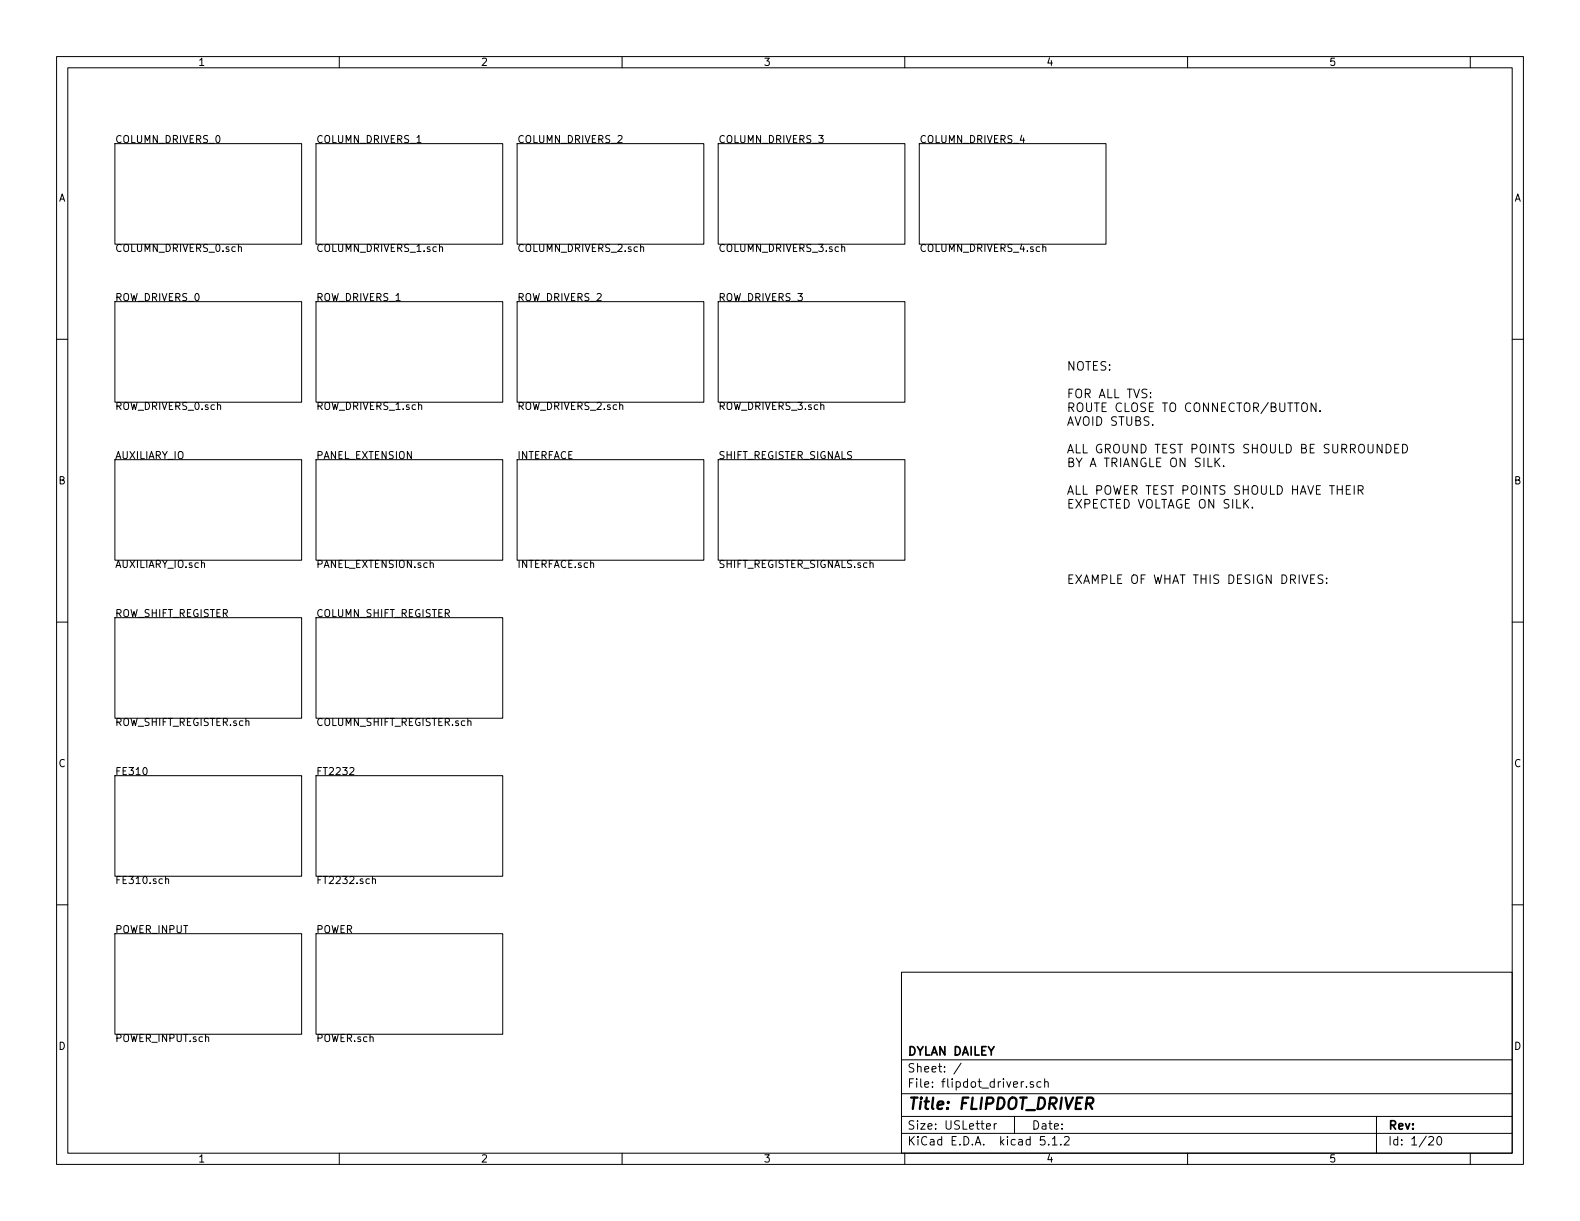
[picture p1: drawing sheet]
<svg xmlns="http://www.w3.org/2000/svg" width="279mm" height="216mm" viewBox="0 0 279 216" stroke-linecap="round" stroke-linejoin="round" font-family="sans-serif">
<g fill="none" stroke="#000" stroke-width=".18">
<path d="M10 10h259.4v195.9h-259.4zM12 12h255.4v191.9h-255.4zM60 10v2M110 10v2M160 10v2M210 10v2M260 10v2M20.3 25.4h33v17.8h-33zM55.9 25.4h33v17.8h-33zM91.4 25.4h33.1v17.8h-33.1zM127 25.4h33v17.8h-33zM162.6 25.4h33v17.8h-33z"/>
<path d="M10 60h2M20.3 53.3h33v17.8h-33zM42.2 43.8l.1-.2 .3 .1 .1 .8M55.9 53.3h33v17.8h-33zM77.7 43.8l.2-.2 .3 .1 .1 .8M91.4 53.3h33.1v17.8h-33.1zM113.3 43.8l.2-.2 .3 .1v.8M127 53.3h33v17.8h-33zM148.8 43.8l.2-.2 .3 .1 .1 .8M184.4 43.8l.2-.2 .3 .1v.8M267.4 60h2M203.5 70.2v.1"/>
<path d="M203.5 69.4v.1M232.7 71.2v1.6l-.8-1.6v1.6M233.4 72.6v.2M246.6 79.3h.5M247.4 78.6h-.8v1.5h.8M248 78.6a.77 .77 0 0 1 .9 .7 .77 .77 0 0 1-.9 .8zM20.3 81.3h33v17.8h-33zM35.6 99.6l.2-.1 .3 .1 .1 .8M55.9 81.3h33v17.8h-33zM91.4 81.3h33.1v17.8h-33.1zM127 81.3h33v17.8h-33zM214.9 81v1.5"/>
<path d="M215.1 81.6l.6 .9M215.7 81l-.8 .9M216.4 82.4v.1M220.2 89l.6 .8M220.8 88.3l-.9 .9M221.5 89.7v.1M239.5 85.9v1.5M240.2 86.7l.7-.1 .1-.2v-.4l-.2-.1h-.6v1.5M240.5 86.7l.5 .7M10 110h2M20.3 109.2h33v17.8h-33zM55.9 109.2h33v17.8h-33z"/>
<path d="M233.9 101.7h-.5l-.3 .2v.3l.8 .4v.4a.62 .62 0 0 1-.8 .1M234.6 103v.2M234.6 102.2v.2M267.4 110h2M20.3 137.2h33v17.7h-33zM55.9 137.2h33v17.7h-33zM61.9 135.8l.5-.1 .2 .4-.1 .2-.7 .7h.8M10 160h2M29.3 155.5l.2-.1h.3v.8M29.3 155v1.2M65.9 155.5l.1-.1h.3l.1 .8M65.9 155v1.2"/>
<path d="M267.4 160h2M20.3 165.1h33v17.8h-33zM55.9 165.1h33v17.8h-33zM159.4 171.9h108v32h-108zM159.4 197.4h108M159.4 193.4h108M159.4 187.4h108M170 188l-1.3 1.9M174.4 199.2l.8-.2-.1-.2-.4-.1-.3 .2 .1 .7h.6M175.8 198.7v1M176.2 198.7l-.3 .1-.1 .2M179.4 197.4v3"/>
<path d="M181.5 192.1v.2M182.7 191.3h-.3l-.2 .2v.2l.5 .1v.4h-.5M184.1 191.3h-.4l-.3 .2v.6l.3 .2 .4-.1M184.7 191.4l.2-.1h.4l.1 1M184.7 190.8v1.5M243.4 197.4v6.5M60 203.9v2M110 203.9v2M159.4 200.4h108M160 203.9v2M184.7 201h-.7l-.1 .7 .2-.2 .6 .1 .1 .2-.1 .5-.2 .2-.6-.2M185.4 202.3v.2"/>
<path d="M186.1 201.4l.4-.4v1.5M186.1 202.5h.8M187.6 202.3v.2M188.2 201.1l.2-.1h.4l.3 .4-.9 1.1h.9M210 203.9v2M252.7 201.1l.2-.1h.3l.3 .4-.9 1.1h.9M254.3 201h.3a.94 .94 0 0 1 0 1.5 .8 .8 0 0 1-.6-.7 .8 .8 0 0 1 .3-.8zM260 203.9v2"/>
</g>
<path d="M192.1 195.1h.8a.56 .56 0 0 0 .4-.4 .56 .56 0 0 0-.3-.6h-.7l-.3 2M192.6 195.1l.5 1" fill="none" stroke="#000" stroke-width=".41"/>
<text font-size="2.8" x="160.4" y="196.2">Title: FLIPDOT_DRIVER</text>
<g font-size="2.1">
<text x="188.6" y="65.5">NOTES:</text>
<text x="188.6" y="70.4">FOR ALL TVS:</text>
<text x="188.6" y="72.8">ROUTE CLOSE TO CONNECTOR/BUTTON.</text>
<text x="188.6" y="75.3">AVOID STUBS.</text>
<text x="188.6" y="80.2">ALL GROUND TEST POINTS SHOULD BE SURROUNDED</text>
<text x="188.6" y="82.6">BY A TRIANGLE ON SILK.</text>
<text x="188.6" y="87.5">ALL POWER TEST POINTS SHOULD HAVE THEIR</text>
<text x="188.6" y="89.9">EXPECTED VOLTAGE ON SILK.</text>
<text x="188.6" y="103.3">EXAMPLE OF WHAT THIS DESIGN DRIVES:</text>
<text x="160.4" y="189.6">Sheet: /</text>
<text x="160.4" y="186.6">DYLAN DAILEY</text>
<text x="160.4" y="192.3">File: flipdot_driver.sch</text>
<text x="160.4" y="202.5">KiCad E.D.A. kicad 5.1.2</text>
<text x="160.4" y="199.7">Size: USLetter</text>
<text x="182.4" y="199.7">Date:</text>
<text x="245.4" y="199.7">Rev:</text>
<text x="245.4" y="202.5">Id: 1/20</text>
</g>
<g font-size="1.8">
<text x="35" y="11.6">1</text>
<text x="85" y="11.6">2</text>
<text x="135" y="11.6">3</text>
<text x="185" y="11.6">4</text>
<text x="235" y="11.6">5</text>
<text x="20.3" y="25.3">COLUMN_DRIVERS_0</text>
<text x="55.9" y="25.3">COLUMN_DRIVERS_1</text>
<text x="91.4" y="25.3">COLUMN_DRIVERS_2</text>
<text x="127" y="25.3">COLUMN_DRIVERS_3</text>
<text x="162.6" y="25.3">COLUMN_DRIVERS_4</text>
<text x="10.4" y="35.6">A</text>
<text x="267.8" y="35.6">A</text>
<text x="20.3" y="44.6">COLUMN_DRIVERS_0.sch</text>
<text x="55.9" y="44.6">COLUMN_DRIVERS_1.sch</text>
<text x="91.4" y="44.6">COLUMN_DRIVERS_2.sch</text>
<text x="127" y="44.6">COLUMN_DRIVERS_3.sch</text>
<text x="162.6" y="44.6">COLUMN_DRIVERS_4.sch</text>
<text x="20.3" y="53.2">ROW_DRIVERS_0</text>
<text x="55.9" y="53.2">ROW_DRIVERS_1</text>
<text x="91.4" y="53.2">ROW_DRIVERS_2</text>
<text x="127" y="53.2">ROW_DRIVERS_3</text>
<text x="20.3" y="72.5">ROW_DRIVERS_0.sch</text>
<text x="55.9" y="72.5">ROW_DRIVERS_1.sch</text>
<text x="91.4" y="72.5">ROW_DRIVERS_2.sch</text>
<text x="127" y="72.5">ROW_DRIVERS_3.sch</text>
<text x="20.3" y="81.2">AUXILIARY_IO</text>
<text x="55.9" y="81.2">PANEL_EXTENSION</text>
<text x="91.4" y="81.2">INTERFACE</text>
<text x="127" y="81.2">SHIFT_REGISTER_SIGNALS</text>
<text x="10.4" y="85.6">B</text>
<text x="267.8" y="85.6">B</text>
<text x="20.3" y="100.4">AUXILIARY_IO.sch</text>
<text x="55.9" y="100.4">PANEL_EXTENSION.sch</text>
<text x="91.4" y="100.4">INTERFACE.sch</text>
<text x="127" y="100.4">SHIFT_REGISTER_SIGNALS.sch</text>
<text x="20.3" y="109.1">ROW_SHIFT_REGISTER</text>
<text x="55.9" y="109.1">COLUMN_SHIFT_REGISTER</text>
<text x="20.3" y="128.4">ROW_SHIFT_REGISTER.sch</text>
<text x="55.9" y="128.4">COLUMN_SHIFT_REGISTER.sch</text>
<text x="10.4" y="135.6">C</text>
<text x="20.3" y="137.1">FE310</text>
<text x="55.9" y="137.1">FT2232</text>
<text x="267.8" y="135.6">C</text>
<text x="20.3" y="156.3">FE310.sch</text>
<text x="55.9" y="156.3">FT2232.sch</text>
<text x="20.3" y="165">POWER_INPUT</text>
<text x="55.9" y="165">POWER</text>
<text x="10.4" y="185.6">D</text>
<text x="20.3" y="184.3">POWER_INPUT.sch</text>
<text x="55.9" y="184.3">POWER.sch</text>
<text x="267.8" y="185.6">D</text>
<text x="35" y="205.5">1</text>
<text x="85" y="205.5">2</text>
<text x="135" y="205.5">3</text>
<text x="185" y="205.5">4</text>
<text x="235" y="205.5">5</text>
</g>
</svg>
